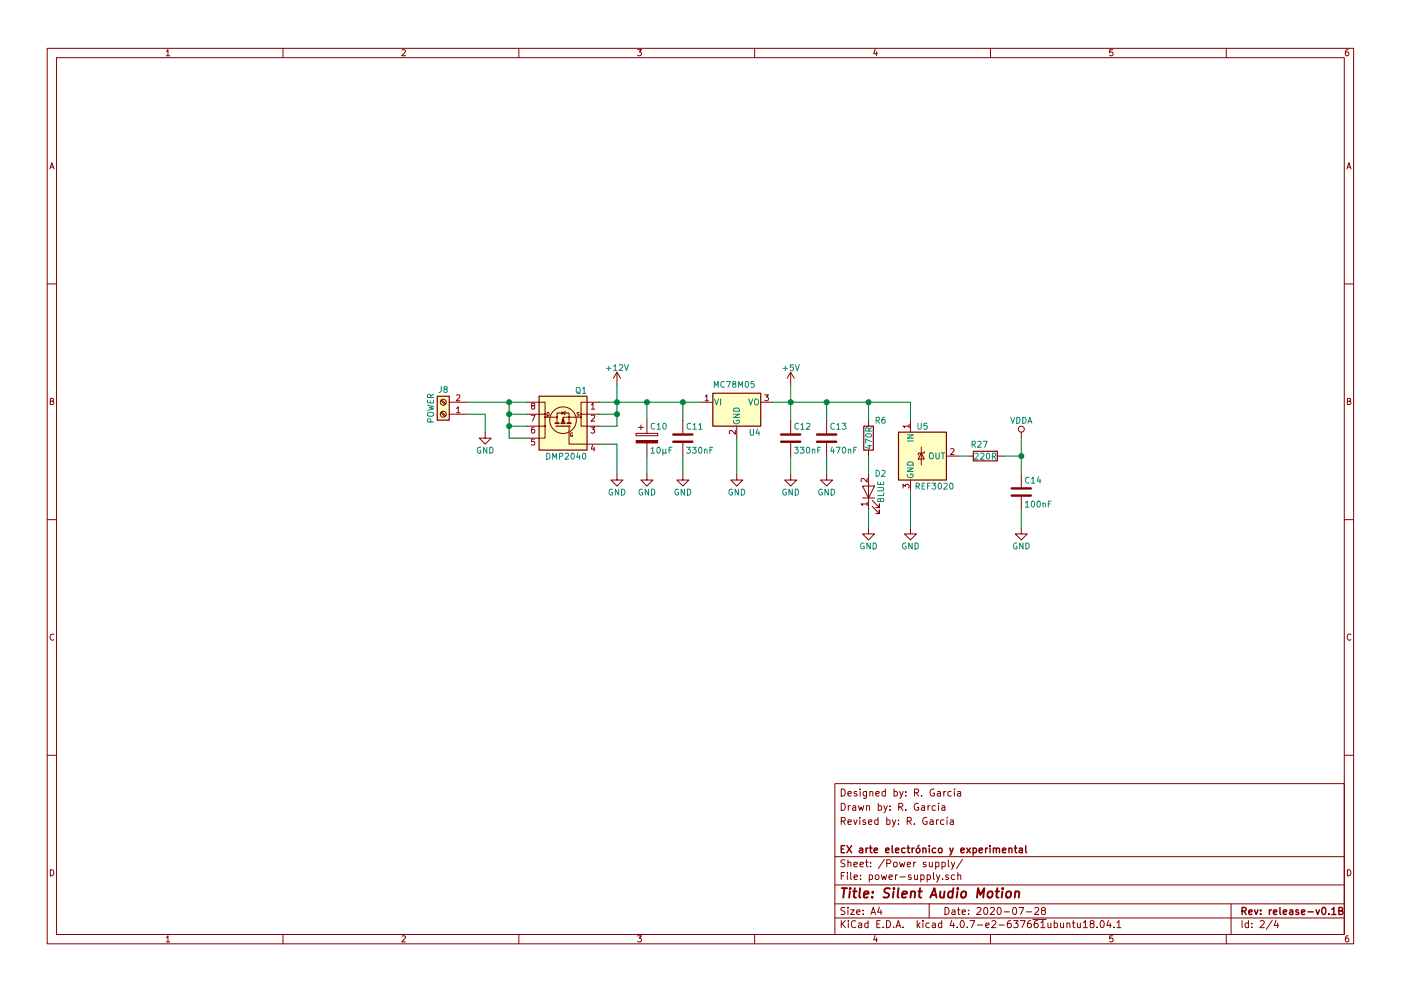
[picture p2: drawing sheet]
EESchema Schematic File Version 2
LIBS:references
LIBS:power
LIBS:device
LIBS:switches
LIBS:relays
LIBS:motors
LIBS:transistors
LIBS:conn
LIBS:linear
LIBS:regul
LIBS:74xx
LIBS:cmos4000
LIBS:adc-dac
LIBS:memory
LIBS:xilinx
LIBS:microcontrollers
LIBS:dsp
LIBS:microchip
LIBS:analog_switches
LIBS:motorola
LIBS:texas
LIBS:intel
LIBS:audio
LIBS:interface
LIBS:digital-audio
LIBS:philips
LIBS:display
LIBS:cypress
LIBS:siliconi
LIBS:opto
LIBS:atmel
LIBS:contrib
LIBS:valves
LIBS:TB6612FNG
LIBS:silent-audio-motion-cache
EELAYER 25 0
EELAYER END
$Descr A4 11693 8268
encoding utf-8
Sheet 2 4
Title "Silent Audio Motion"
Date "2020-07-28"
Rev "release-v0.1B"
Comp "EX arte electrónico y experimental"
Comment1 ""
Comment2 "Revised by: R. García"
Comment3 "Drawn by: R. García"
Comment4 "Designed by: R. García"
$EndDescr
$Comp
L Screw_Terminal_01x02 J8
U 1 1
P 3700 3450
F 0 "J8" H 3700 3250 50  0000 C CNN
F 1 "POWER" V 3800 3400 50  0000 C CNN
F 2 "TerminalBlock_Phoenix:TerminalBlock_Phoenix_MKDS1.5-2pol" H 3700 3450 50  0001 C CNN
F 3 "lib/datasheets/1888687.pdf" H 3700 3450 50  0001 C CNN
F 4 "Phoenix Contact" H 3700 3450 60  0001 C CNN "Manufacturer"
F 5 "1888687" H 3700 3450 60  0001 C CNN "Manufacturer Part Number"
	1    3700 3450
	-1   0    0    1   
$EndComp
$Comp
L GND #PWR030
U 1 1
P 4050 3600
F 0 "#PWR030" H 4050 3350 50  0001 C CNN
F 1 "GND" H 4050 3450 50  0000 C CNN
F 2 "" H 4050 3600 50  0001 C CNN
F 3 "" H 4050 3600 50  0001 C CNN
	1    4050 3600
	1    0    0    -1  
$EndComp
$Comp
L +12V #PWR031
U 1 1
P 5150 3200
F 0 "#PWR031" H 5150 3050 50  0001 C CNN
F 1 "+12V" H 5150 3340 50  0000 C CNN
F 2 "" H 5150 3200 50  0001 C CNN
F 3 "" H 5150 3200 50  0001 C CNN
	1    5150 3200
	1    0    0    -1  
$EndComp
$Comp
L MC78M05_TO252 U4
U 1 1
P 6150 3350
F 0 "U4" H 6300 3100 50  0000 C CNN
F 1 "MC78M05" H 5950 3500 50  0000 L CNN
F 2 "TO_SOT_Packages_SMD:TO-252-2" H 6150 3575 50  0001 C CIN
F 3 "lib/datasheets/MC78M00.pdf" H 6150 3300 50  0001 C CNN
F 4 "ON Semiconductor" H 6150 3350 60  0001 C CNN "Manufacturer"
F 5 "MC78M05CDTRKG" H 6150 3350 60  0001 C CNN "Manufacturer Part Number"
	1    6150 3350
	1    0    0    -1  
$EndComp
$Comp
L C C11
U 1 1
P 5700 3650
F 0 "C11" H 5725 3750 50  0000 L CNN
F 1 "330nF" H 5725 3550 50  0000 L CNN
F 2 "Capacitors_SMD:C_0805" H 5738 3500 50  0001 C CNN
F 3 "" H 5700 3650 50  0001 C CNN
F 4 "Taiyo Yuden" H 5700 3650 60  0001 C CNN "Manufacturer"
F 5 "GMK212B7334KG-T" H 5700 3650 60  0001 C CNN "Manufacturer Part Number"
	1    5700 3650
	1    0    0    -1  
$EndComp
$Comp
L REF3020 U5
U 1 1
P 7700 3800
F 0 "U5" H 7700 4050 50  0000 C CNN
F 1 "REF3020" H 7800 3550 50  0000 C CNN
F 2 "TO_SOT_Packages_SMD:SOT-23" H 7700 3350 50  0001 C CNN
F 3 "lib/datasheets/REF3020.pdf" H 7800 3450 50  0001 C CNN
F 4 "Texas Instruments" H 7700 3800 60  0001 C CNN "Manufacturer"
F 5 "REF3020AIDBZR" H 7700 3800 60  0001 C CNN "Manufacturer Part Number"
	1    7700 3800
	1    0    0    -1  
$EndComp
$Comp
L C C14
U 1 1
P 8525 4100
F 0 "C14" H 8550 4200 50  0000 L CNN
F 1 "100nF" H 8550 4000 50  0000 L CNN
F 2 "Capacitors_SMD:C_0805" H 8563 3950 50  0001 C CNN
F 3 "" H 8525 4100 50  0001 C CNN
F 4 "Kemet" H 8525 4100 60  0001 C CNN "Manufacturer"
F 5 "C0805C104J5RACTU" H 8525 4100 60  0001 C CNN "Manufacturer Part Number"
	1    8525 4100
	1    0    0    -1  
$EndComp
$Comp
L C C13
U 1 1
P 6900 3650
F 0 "C13" H 6925 3750 50  0000 L CNN
F 1 "470nF" H 6925 3550 50  0000 L CNN
F 2 "Capacitors_SMD:C_0805" H 6938 3500 50  0001 C CNN
F 3 "" H 6900 3650 50  0001 C CNN
F 4 "Taiyo Yuden" H 6900 3650 60  0001 C CNN "Manufacturer"
F 5 "TMK212BJ474KD-T" H 6900 3650 60  0001 C CNN "Manufacturer Part Number"
	1    6900 3650
	1    0    0    -1  
$EndComp
$Comp
L +5V #PWR032
U 1 1
P 6600 3200
F 0 "#PWR032" H 6600 3050 50  0001 C CNN
F 1 "+5V" H 6600 3340 50  0000 C CNN
F 2 "" H 6600 3200 50  0001 C CNN
F 3 "" H 6600 3200 50  0001 C CNN
	1    6600 3200
	1    0    0    -1  
$EndComp
$Comp
L VDDA #PWR033
U 1 1
P 8525 3650
F 0 "#PWR033" H 8525 3500 50  0001 C CNN
F 1 "VDDA" H 8525 3800 50  0000 C CNN
F 2 "" H 8525 3650 50  0001 C CNN
F 3 "" H 8525 3650 50  0001 C CNN
	1    8525 3650
	1    0    0    -1  
$EndComp
Wire Wire Line
	3900 3450 4050 3450
Wire Wire Line
	4050 3450 4050 3600
$Comp
L GND #PWR034
U 1 1
P 5700 3950
F 0 "#PWR034" H 5700 3700 50  0001 C CNN
F 1 "GND" H 5700 3800 50  0000 C CNN
F 2 "" H 5700 3950 50  0001 C CNN
F 3 "" H 5700 3950 50  0001 C CNN
	1    5700 3950
	1    0    0    -1  
$EndComp
Wire Wire Line
	5700 3800 5700 3950
Wire Wire Line
	6450 3350 7600 3350
Wire Wire Line
	6600 3200 6600 3500
$Comp
L GND #PWR035
U 1 1
P 6600 3950
F 0 "#PWR035" H 6600 3700 50  0001 C CNN
F 1 "GND" H 6600 3800 50  0000 C CNN
F 2 "" H 6600 3950 50  0001 C CNN
F 3 "" H 6600 3950 50  0001 C CNN
	1    6600 3950
	1    0    0    -1  
$EndComp
Wire Wire Line
	6600 3950 6600 3800
Connection ~ 6600 3350
$Comp
L GND #PWR036
U 1 1
P 6150 3950
F 0 "#PWR036" H 6150 3700 50  0001 C CNN
F 1 "GND" H 6150 3800 50  0000 C CNN
F 2 "" H 6150 3950 50  0001 C CNN
F 3 "" H 6150 3950 50  0001 C CNN
	1    6150 3950
	1    0    0    -1  
$EndComp
Wire Wire Line
	6150 3650 6150 3950
Wire Wire Line
	8375 3800 8525 3800
Wire Wire Line
	8525 3650 8525 3950
Connection ~ 8525 3800
Wire Wire Line
	7600 3350 7600 3500
Wire Wire Line
	6900 3500 6900 3350
Connection ~ 6900 3350
$Comp
L GND #PWR037
U 1 1
P 8525 4400
F 0 "#PWR037" H 8525 4150 50  0001 C CNN
F 1 "GND" H 8525 4250 50  0000 C CNN
F 2 "" H 8525 4400 50  0001 C CNN
F 3 "" H 8525 4400 50  0001 C CNN
	1    8525 4400
	1    0    0    -1  
$EndComp
$Comp
L GND #PWR038
U 1 1
P 7600 4400
F 0 "#PWR038" H 7600 4150 50  0001 C CNN
F 1 "GND" H 7600 4250 50  0000 C CNN
F 2 "" H 7600 4400 50  0001 C CNN
F 3 "" H 7600 4400 50  0001 C CNN
	1    7600 4400
	1    0    0    -1  
$EndComp
Wire Wire Line
	8525 4400 8525 4250
Wire Wire Line
	7600 4400 7600 4100
$Comp
L GND #PWR039
U 1 1
P 6900 3950
F 0 "#PWR039" H 6900 3700 50  0001 C CNN
F 1 "GND" H 6900 3800 50  0000 C CNN
F 2 "" H 6900 3950 50  0001 C CNN
F 3 "" H 6900 3950 50  0001 C CNN
	1    6900 3950
	1    0    0    -1  
$EndComp
Wire Wire Line
	6900 3950 6900 3800
$Comp
L CP C10
U 1 1
P 5400 3650
F 0 "C10" H 5425 3750 50  0000 L CNN
F 1 "10µF" H 5425 3550 50  0000 L CNN
F 2 "Capacitors_SMD:CP_Elec_4x5.3" H 5438 3500 50  0001 C CNN
F 3 "" H 5400 3650 50  0001 C CNN
F 4 "Nichicon" H 5400 3650 60  0001 C CNN "Manufacturer"
F 5 "UWJ1C100MCL1GB" H 5400 3650 60  0001 C CNN "Manufacturer Part Number"
	1    5400 3650
	1    0    0    -1  
$EndComp
$Comp
L IRF7606PBF Q1
U 1 1
P 4700 3550
F 0 "Q1" H 4500 3850 50  0000 L CNN
F 1 "DMP2040" H 4500 3300 50  0000 L CNN
F 2 "Housings_SOIC:SOIC-8_3.9x4.9mm_Pitch1.27mm" H 4700 3750 50  0001 C CIN
F 3 "lib/datasheets/DMP2040USS.pdf" V 4700 3550 50  0001 L CNN
F 4 "Diodes Incorporated" H 4700 3550 60  0001 C CNN "Manufacturer"
F 5 "DMP2040USS-13" H 4700 3550 60  0001 C CNN "Manufacturer Part Number"
	1    4700 3550
	-1   0    0    -1  
$EndComp
$Comp
L GND #PWR040
U 1 1
P 5400 3950
F 0 "#PWR040" H 5400 3700 50  0001 C CNN
F 1 "GND" H 5400 3800 50  0000 C CNN
F 2 "" H 5400 3950 50  0001 C CNN
F 3 "" H 5400 3950 50  0001 C CNN
	1    5400 3950
	1    0    0    -1  
$EndComp
$Comp
L GND #PWR041
U 1 1
P 5150 3950
F 0 "#PWR041" H 5150 3700 50  0001 C CNN
F 1 "GND" H 5150 3800 50  0000 C CNN
F 2 "" H 5150 3950 50  0001 C CNN
F 3 "" H 5150 3950 50  0001 C CNN
	1    5150 3950
	1    0    0    -1  
$EndComp
Wire Wire Line
	5000 3700 5150 3700
Wire Wire Line
	5150 3700 5150 3950
Wire Wire Line
	5400 3800 5400 3950
Wire Wire Line
	5150 3550 5000 3550
Wire Wire Line
	5150 3200 5150 3550
Wire Wire Line
	5000 3350 5850 3350
Connection ~ 5150 3350
Wire Wire Line
	5000 3450 5150 3450
Connection ~ 5150 3450
Wire Wire Line
	5400 3500 5400 3350
Connection ~ 5400 3350
Wire Wire Line
	5700 3500 5700 3350
Connection ~ 5700 3350
Wire Wire Line
	4250 3650 4400 3650
$Comp
L LED D2
U 1 1
P 7250 4100
F 0 "D2" V 7400 4000 50  0000 C CNN
F 1 "BLUE" H 7250 4000 50  0000 C CNN
F 2 "LEDs:LED_0805" H 7250 4100 50  0001 C CNN
F 3 "lib/datasheets/APHCM2012QBC-D-F01-38813.pdf" H 7250 4100 50  0001 C CNN
F 4 "Kingbright" V 7250 4100 60  0001 C CNN "Manufacturer"
F 5 "APHCM2012QBC/D-F01" V 7250 4100 60  0001 C CNN "Manufacturer Part Number"
	1    7250 4100
	0    -1   -1   0   
$EndComp
$Comp
L R R6
U 1 1
P 7250 3650
F 0 "R6" H 7350 3800 50  0000 C CNN
F 1 "470R" V 7250 3650 50  0000 C CNN
F 2 "Resistors_SMD:R_0805_HandSoldering" V 7180 3650 50  0001 C CNN
F 3 "" H 7250 3650 50  0001 C CNN
F 4 "Bourns" H 7250 3650 60  0001 C CNN "Manufacturer"
F 5 "CR0805-JW-471ELF" H 7250 3650 60  0001 C CNN "Manufacturer Part Number"
	1    7250 3650
	1    0    0    -1  
$EndComp
$Comp
L GND #PWR042
U 1 1
P 7250 4400
F 0 "#PWR042" H 7250 4150 50  0001 C CNN
F 1 "GND" H 7250 4250 50  0000 C CNN
F 2 "" H 7250 4400 50  0001 C CNN
F 3 "" H 7250 4400 50  0001 C CNN
	1    7250 4400
	1    0    0    -1  
$EndComp
Wire Wire Line
	7250 4400 7250 4250
Wire Wire Line
	7250 3950 7250 3800
Wire Wire Line
	7250 3500 7250 3350
Connection ~ 7250 3350
$Comp
L C C12
U 1 1
P 6600 3650
F 0 "C12" H 6625 3750 50  0000 L CNN
F 1 "330nF" H 6625 3550 50  0000 L CNN
F 2 "Capacitors_SMD:C_0805" H 6638 3500 50  0001 C CNN
F 3 "" H 6600 3650 50  0001 C CNN
F 4 "Taiyo Yuden" H 6600 3650 60  0001 C CNN "Manufacturer"
F 5 "GMK212B7334KG-T" H 6600 3650 60  0001 C CNN "Manufacturer Part Number"
	1    6600 3650
	1    0    0    -1  
$EndComp
Wire Wire Line
	3900 3350 4400 3350
Wire Wire Line
	4250 3650 4250 3350
Connection ~ 4250 3350
Wire Wire Line
	4400 3550 4250 3550
Connection ~ 4250 3550
Wire Wire Line
	4400 3450 4250 3450
Connection ~ 4250 3450
$Comp
L R R27
U 1 1
P 8225 3800
F 0 "R27" V 8125 3750 50  0000 C CNN
F 1 "220R" V 8225 3800 50  0000 C CNN
F 2 "Resistors_SMD:R_0805_HandSoldering" V 8155 3800 50  0001 C CNN
F 3 "" H 8225 3800 50  0001 C CNN
F 4 "Bourns" H 8225 3800 60  0001 C CNN "Manufacturer"
F 5 "CR0805-JW-221ELF" H 8225 3800 60  0001 C CNN "Manufacturer Part Number"
	1    8225 3800
	0    1    1    0   
$EndComp
Wire Wire Line
	8000 3800 8075 3800
$EndSCHEMATC
